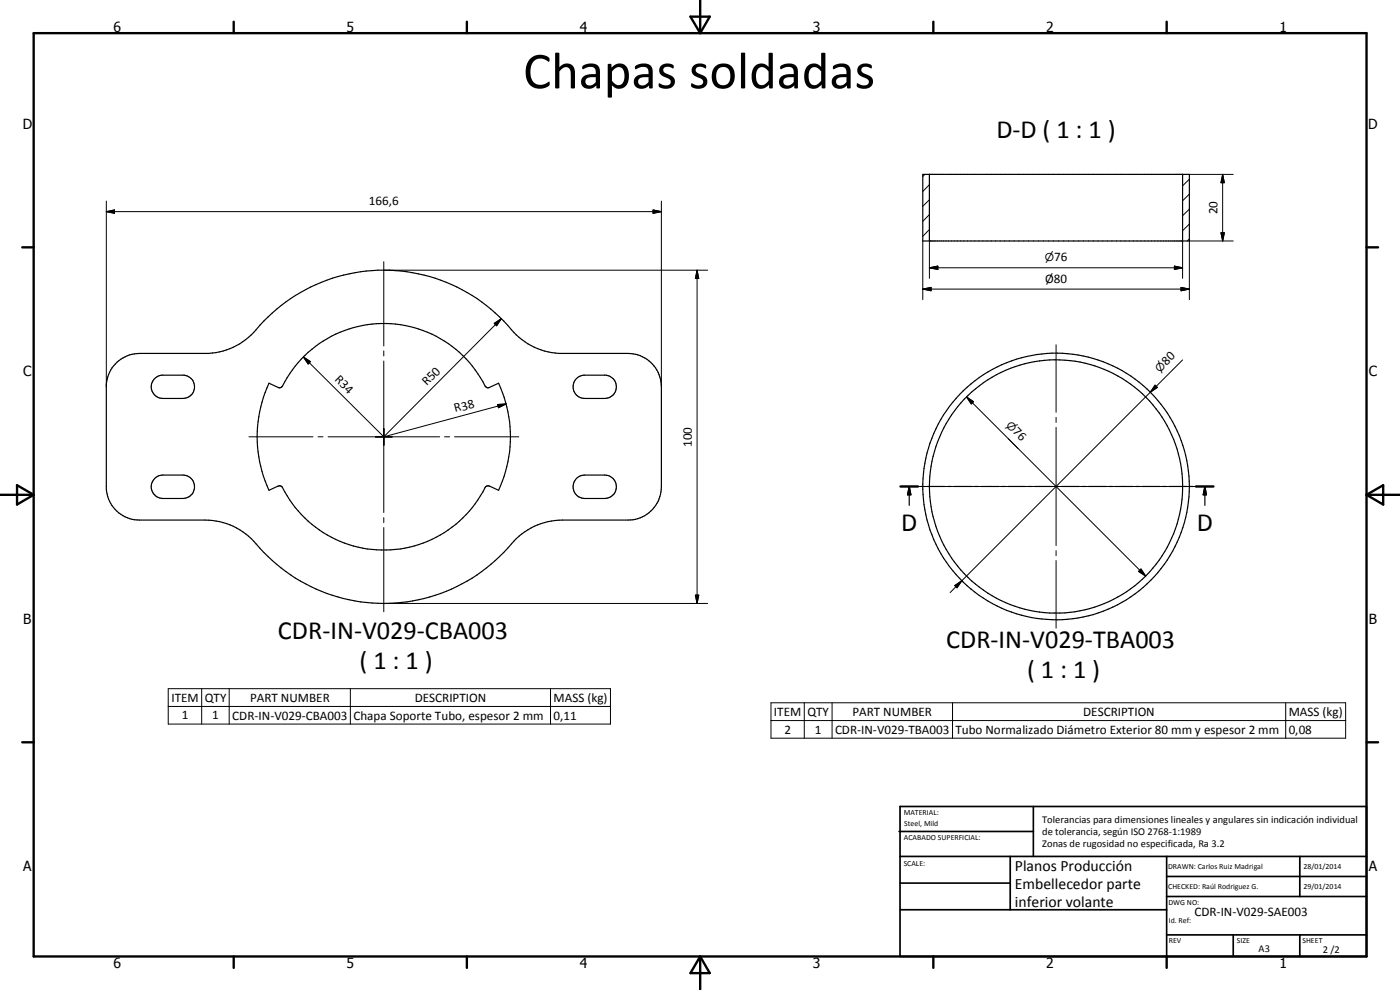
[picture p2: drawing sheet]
<svg xmlns="http://www.w3.org/2000/svg" width="420mm" height="297mm" viewBox="0 0 420 297" stroke-linecap="round" stroke-linejoin="round" font-family="sans-serif">
<g fill="none" stroke="#000" stroke-width=".35">
<path d="M276.9 52.3h80v20h-80zM278.9 52.3v20M354.9 52.3v20M35.1 108.7a10 10 0 0 1 6.8-2.7h20.7a20.5 20.5 0 0 0 15.4-8.4 50.1 50.1 0 0 1 76.2 2.1 20.1 20.1 0 0 0 13.5 6.3h20.8a10 10 0 0 1 10 10.1v29.9a10 10 0 0 1-10 10h-19.7a20.5 20.5 0 0 0-16.5 8.5 50.2 50.2 0 0 1-76.9-2.9 19.9 19.9 0 0 0-13.9-5.6h-19.6a10 10 0 0 1-10-9.2v-31.5a10.2 10.2 0 0 1 3.2-6.6zM46.4 113.6l1.1-.8 .9-.2h6.9a3.5 3.5 0 0 1 3.1 3.7 3.5 3.5 0 0 1-3.5 3.2h-6a3.5 3.5 0 0 1-3.2-2.1 3.5 3.5 0 0 1 .7-3.8zM80.7 115l3 1.3 .8-.2a34.1 34.1 0 0 1 30.6-19 34.1 34.1 0 0 1 30.6 18.9l1 .3 2.9-1.3a38.1 38.1 0 0 1 0 32.1l-2.7-1.3a.98 .98 0 0 0-1.3 .5 34.1 34.1 0 0 1-30.7 18.7 34.1 34.1 0 0 1-30.4-19l-1-.2-2.8 1.3a38.1 38.1 0 0 1 0-32.1zM173 113.6l.7-.6 1.3-.4h6.9a3.5 3.5 0 0 1 3.1 3.7 3.5 3.5 0 0 1-3.5 3.2h-6a3.5 3.5 0 0 1-3.3-2.1 3.5 3.5 0 0 1 .8-3.8zM46.4 143.6l1.1-.8 .9-.2 6.5-.1a3.5 3.5 0 0 1 3.5 3.5 3.5 3.5 0 0 1-3.5 3.6h-6a3.5 3.5 0 0 1-3.2-2.2 3.5 3.5 0 0 1 .7-3.8zM173 143.6l1.1-.8 .9-.2 6.5-.1a3.5 3.5 0 0 1 3.5 3.5 3.5 3.5 0 0 1-3.5 3.6h-6a3.5 3.5 0 0 1-3.2-2.2 3.5 3.5 0 0 1 .7-3.8zM270.2 146h5.3M272.9 146l.5 2.5h-1zM272.9 146v5.6"/>
<path d="M276.4 146h1M278.3 146h5.3M284.4 146h1.1M286.4 146h5.2M292.5 146h1.1M294.5 146h5.2M300.6 146h1.1M302.5 146h5.3M308.6 146h1.1M310.5 146h5.3M316.7 146h1M318.6 146h5.3"/>
<path d="M324.8 146h1M326.7 146h5.2M332.8 146h1.1M334.8 146h5.2M340.9 146h1.1M342.8 146h5.3M348.9 146h1.1M350.9 146h5.2M357 146h1.1M358.9 146h5.3M361.6 146l.5 2.5h-1zM361.6 146v5.6"/>
<circle cx="316.9" cy="146" r="38"/>
<circle cx="316.9" cy="146" r="40"/>
</g>
<g fill="#000">
<circle cx="354.9" cy="52.3" r=".18"/>
<circle cx="354.9" cy="72.3" r=".18"/>
</g>
<g fill="none" stroke="#000" stroke-width=".71">
<path d="M10.1 9.9h400v277.1h-400zM70.1 6.5v3.4M140.1 6.5v3.4M207.2 5h5.8l-2.9 4.9zM210.1 0v9.9M280.1 6.5v3.4M350.1 6.5v3.4M6.7 74.2h3.4M410.1 74.2h3.5M.1 148.5h10M5.1 145.6l5 2.9-5 2.9zM270.2 146h5.3"/>
<path d="M358.9 146h5.3M410.1 148.5h10M410.1 148.5l5-2.9v5.8zM6.7 222.7h3.4M410.1 222.7h3.5M70.1 287v3.4M140.1 287v3.4M210.1 287v10M210.1 287l2.9 5h-5.8zM280.1 287v3.4M350.1 287v3.4"/>
</g>
<g fill="none" stroke="#000" stroke-width=".51">
<path d="M269.8 249.5h40.3M270.1 242h140v45h-140zM270.1 257h140M303.2 257v16M310.1 242v15M350.1 257v30M390.1 257v12M270.1 265h33.1M270.1 273h80M350.1 269h60M350.1 263h60M350.1 280.5h60"/>
<path d="M370.1 280.5v6.5M390.1 280.5v6.5"/>
</g>
<g fill="#000">
<path d="M366.9 52.3l.5 2.5h-1zM31.9 63.5l2.5-.5v1zM196 63l2.5 .5-2.5 .5zM278.9 80.3l2.6-.5v1.1zM366.4 69.8h1l-.5 2.5zM148.3 97l2.1-1.4-1.4 2.1zM209.2 81.1l.5 2.5h-1zM276.9 86.7l2.5-.5v1zM352.5 79.8l2.4 .5-2.4 .6zM354.4 86.2l2.5 .5-2.5 .5zM91 107.1l2.2 1.4-.7 .7zM346.7 115.6l.6 .6-2.1 1.5z"/>
<path d="M149.3 121.4l2.6-.2-2.3 1.1zM290.1 119.1l2.1 1.4-.7 .7zM272.9 146l.5 2.5h-1zM361.6 146l.5 2.5h-1zM208.7 178.6h1l-.5 2.5zM286.5 175.7l2.2-1.5-1.5 2.2zM342.4 170.7l1.4 2.1-2.1-1.4z"/>
</g>
<g fill="none" stroke="#000" stroke-width=".3">
<path d="M277.6 52.3l-.7 .7M278.9 59.9l-2 2M278.9 55.4l-2 2M356.9 58.3l-2 1.9M356.9 53.8l-2 2M356.9 52.3h13.2M366.9 52.3l.5 2.5h-1zM366.9 52.3v20M31.9 63.5l2.5-.5v1zM31.9 63.5h166.6M31.9 60.3v55.8M115.2 78.5v25.3"/>
<path d="M196 63l2.5 .5-2.5 .5zM198.5 60.3v55.8M276.9 72.3v17.6M278.9 68.9l-2 2M278.9 64.4l-2 2M278.9 72.3v11.2M352.5 79.8l2.4 .5-2.4 .6zM354.9 72.3v11.2M356.9 71.7l-.6 .6M356.9 67.2l-2 2M356.9 62.7l-2 2M366.4 69.8h1l-.5 2.5z"/>
<path d="M370.1 72.3h-13.2v17.6M115.3 81.1h97.1M148.3 97l2.1-1.4-1.4 2.1zM150.4 95.6l-35.2 35.5M209.2 81.1l.5 2.5h-1zM209.2 81.1v100M276.9 86.7l2.5-.5v1zM276.9 86.7h80M278.9 80.3l2.6-.5v1.1zM278.9 80.3h76M354.4 86.2l2.5 .5-2.5 .5zM91 107.1l2.2 1.4-.7 .7z"/>
<path d="M91 107.1l24.2 24M115.2 105.3v1.5M115.2 108.3v45.5M290.1 119.1l2.1 1.4-.7 .7zM290.1 119.1l53.7 53.7M316.9 103.5v20.2M346.7 115.6l.6 .6-2.1 1.5zM354.9 108l-69.8 69.8M74.7 131.1h19.2M95.5 131.1h1.4M98.5 131.1h33.4M115.2 131.1h.1"/>
<path d="M133.4 131.1h1.5M136.4 131.1h19.3M149.3 121.4l2.6-.2-2.3 1.1zM151.9 121.2l-36.7 9.9M302.6 131.7l3 2.9M316.9 125.2v1.5M316.9 128.2v35.5M115.2 155.3v1.5M115.2 158.3v25.3M274.4 146h20.3M296.2 146h1.5M299.2 146h35.5"/>
<path d="M336.2 146h1.5M339.2 146h20.2M208.7 178.6h1l-.5 2.5zM286.5 175.7l2.2-1.5-1.5 2.2zM316.9 165.2v1.5M316.9 168.2v20.3M341.7 171.4l.7-.7 1.4 2.1zM342.4 170.7l1.4 2.1-2.1-1.4zM115.3 181.1h97.1M50.5 206.6h132.7v10.7h-132.7zM50.5 212h132.7M60.5 206.6v10.7"/>
<path d="M68.8 206.6v10.7M105.1 206.6v10.7M165.2 206.6v10.7M231.4 210.9h172.4v10.6h-172.4zM231.4 216.2h172.4M241.4 210.9v10.6M249.7 210.9v10.6M285.9 210.9v10.6M385.9 210.9v10.6"/>
</g>
<text font-size="15.8" x="157" y="26.5">Chapas soldadas</text>
<g font-size="7.9">
<text x="299" y="41.3">D-D ( 1 : 1 )</text>
<text x="270.5" y="159.4">D</text>
<text x="359.1" y="159.4">D</text>
<text x="83.4" y="191.8">CDR-IN-V029-CBA003</text>
<text x="284" y="194.4">CDR-IN-V029-TBA003</text>
<text x="107.9" y="200.8">( 1 : 1 )</text>
<text x="308.2" y="203.4">( 1 : 1 )</text>
</g>
<g font-size="4.7">
<text x="304.6" y="261.2">Planos Producción</text>
<text x="304.6" y="266.6">Embellecedor parte</text>
<text x="304.6" y="272">inferior volante</text>
</g>
<g font-size="4.2">
<text x="34" y="9.6">6</text>
<text x="104" y="9.6">5</text>
<text x="174" y="9.6">4</text>
<text x="244" y="9.6">3</text>
<text x="314" y="9.6">2</text>
<text x="384" y="9.6">1</text>
<text x="6.8" y="38.7">D</text>
<text x="410.6" y="38.7">D</text>
<text x="7" y="112.9">C</text>
<text x="410.8" y="112.9">C</text>
<text x="7" y="187.1">B</text>
<text x="410.8" y="187.1">B</text>
<text x="7" y="261.4">A</text>
<text x="410.8" y="261.4">A</text>
<text x="34" y="290.4">6</text>
<text x="104" y="290.4">5</text>
<text x="174" y="290.4">4</text>
<text x="244" y="290.4">3</text>
<text x="314" y="290.4">2</text>
<text x="384" y="290.4">1</text>
</g>
<g font-size="3.9">
<text x="110.7" y="61.4">166,6</text>
<text x="365.4" y="64.3" transform="rotate(-90 365.4 64.3)">20</text>
<text x="316.3" y="78.2">76</text>
<text x="313.6" y="84.8">Ø80</text>
<text x="350" y="109.9" transform="rotate(-45 350 109.9)">80</text>
<text x="100.3" y="114" transform="rotate(45 100.3 114)">R34</text>
<text x="128.1" y="116" transform="rotate(-45 128.1 116)">R50</text>
<text x="136.6" y="123.7" transform="rotate(-15 136.6 123.7)">R38</text>
<text x="303.7" y="129.8" transform="rotate(45 303.7 129.8)">76</text>
<text x="207.6" y="134.1" transform="rotate(-90 207.6 134.1)">100</text>
<text x="51.4" y="210.6">ITEM</text>
<text x="54.6" y="215.9">1</text>
<text x="61.5" y="210.6">QTY</text>
<text x="63.7" y="215.9">1</text>
<text x="69.7" y="215.9">CDR-IN-V029-CBA003</text>
<text x="75" y="210.6">PART NUMBER</text>
<text x="106.1" y="215.9">Chapa Soporte Tubo, espesor 2 mm</text>
<text x="124.4" y="210.6">DESCRIPTION</text>
<text x="166.1" y="210.7">MASS (kg)</text>
<text x="166.1" y="215.9">0,11</text>
<text x="232.3" y="214.8">ITEM</text>
<text x="242.3" y="214.8">QTY</text>
<text x="255.9" y="214.8">PART NUMBER</text>
<text x="325.1" y="214.8">DESCRIPTION</text>
<text x="386.7" y="214.9">MASS (kg)</text>
<text x="235.4" y="220.1">2</text>
<text x="244.5" y="220.1">1</text>
<text x="250.6" y="220.1">CDR-IN-V029-TBA003</text>
<text x="286.8" y="220.2">Tubo Normalizado Diámetro Exterior 80 mm y espesor 2 mm</text>
<text x="386.7" y="220.1">0,08</text>
<text x="358.5" y="275">CDR-IN-V029-SAE003</text>
</g>
<g font-size="3.3">
<text x="313.6" y="78.2">n</text>
<text x="348.1" y="111.8" transform="rotate(-45 348.1 111.8)">n</text>
<text x="301.7" y="127.8" transform="rotate(45 301.7 127.8)">n</text>
</g>
<g font-size="3.1">
<text x="312.7" y="246.8">Tolerancias para dimensiones lineales y angulares sin indicación individual</text>
<text x="312.7" y="250.4">de tolerancia, según ISO 2768-1:1989</text>
<text x="312.7" y="254">Zonas de rugosidad no especificada, Ra 3.2</text>
<text x="377.7" y="285.6">A3</text>
<text x="397" y="285.9">2 /2</text>
</g>
<g font-size="2.4">
<text x="271.2" y="244.4">MATERIAL:</text>
<text x="271.3" y="252">ACABADO SUPERFICIAL:</text>
<text x="271.4" y="247.9">Steel, Mild</text>
<text x="271.2" y="259.7">SCALE:</text>
<text x="350.6" y="260.8">DRAWN: Carlos Ruiz Madrigal</text>
<text x="391.2" y="260.6">28/01/2014</text>
<text x="350.6" y="266.9">CHECKED: Raúl Rodriguez G.</text>
<text x="391.2" y="266.7">29/01/2014</text>
<text x="350.6" y="271.4">DWG NO:</text>
<text x="350.8" y="276.9">Id. Ref:</text>
<text x="350.8" y="282.8">REV</text>
<text x="371.2" y="282.9">SIZE</text>
<text x="390.9" y="282.9">SHEET</text>
</g>
</svg>
